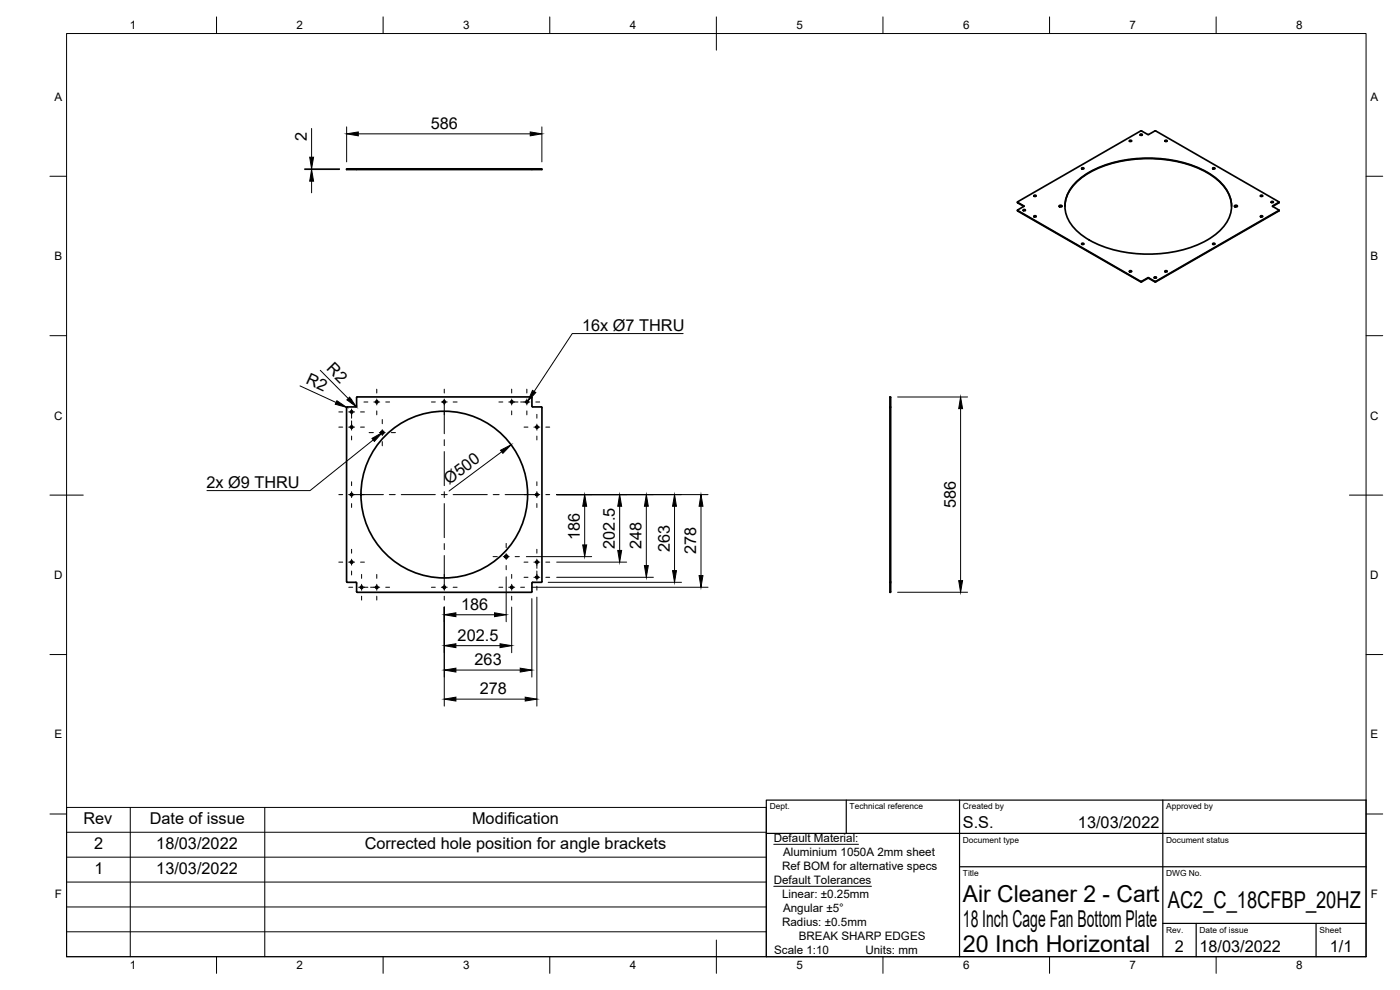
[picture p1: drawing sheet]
<svg xmlns="http://www.w3.org/2000/svg" width="420mm" height="297mm" viewBox="0 0 420 297" stroke-linecap="round" stroke-linejoin="round" font-family="sans-serif">
<!-- layer: Visible -->
<g fill="none" stroke="#000" stroke-width=".51">
<path d="M342.6 39.3l2 1.1 2.3-1.1 36.9 21.3-1.9 1.2M342.6 39.3l-37.2 21.2v.2l1.9 1.2M107 50.9v-.2h-3v.2h58.6v-.2h-3v.2M107 50.7h52.6M310.3 58.8h.6M322.7 54.9a29.2 29.2 0 0 1 18.9-7.4 36.1 36.1 0 0 1 22.3 5.2 10.9 10.9 0 0 1 5.5 11.1 14.8 14.8 0 0 1-8.7 9.1 39.5 39.5 0 0 1-33.8-.9 12.8 12.8 0 0 1-7.3-9.5 9.8 9.8 0 0 1 3.1-7.6zM324.6 50.6h.7M339 42.4h.6M342.2 40.5h.6M349.6 42.4h.7M363.9 50.6h.7M378.3 58.8h.6"/>
<path d="M305.4 63.1v.2l36.9 21.3h.3M305.4 60.6v.3l1.9 1M305.4 63.1l37.2 21.3M305.4 63v.1M307.1 63.1h.6M307.3 61.9l-1.9 1.1M310.3 65h.6M317.9 61.9l.4-.2 .4 .2M318 61.7l.4-.1 .3 .3-.5 .2-.3-.2zM319.6 61.9a11.7 11.7 0 0 1 5.9-9.2 38.3 38.3 0 0 1 29.8-3.7 20.4 20.4 0 0 1 13.4 9.1l.8 2.5 .1 1.3M324.6 73.2h.7M363.9 73.2h.7"/>
<path d="M370.5 61.9l.4-.2 .4 .2M370.6 61.7l.4-.1 .4 .3-.6 .2-.3-.2zM378.3 65h.6M381.5 60.7h.6M381.9 61.9l1.9 1.1M381.9 61.8v.1M383.8 63.1l-36.9 21.3-2.3-1.1-2 1.1M383.8 63v.1M383.8 60.6v.3l-1.9 1M383.8 63.1v.2l-36.9 21.3-2.3-1.1-2 1.1M339 81.5h.6M346.4 83.3h.6"/>
<path d="M349.6 81.5h.7M104 122.3v52.2M107 121.9l-.2 .2h-2.6l-.2 .2M107 121.9v-2.6l.2-.2h52.3l.2 .2-.1 2.6M159.7 121.9l.2 .2h2.5l.2 .2v52.2l-.2 .2-2.7 .1-.1 2.7-.1 .2M267.1 122.1h.2M104 174.5l.2 .2 2.8 .1v2.7l.2 .2M107.2 177.7h52.2M267.1 174.7h.2v3h-.2v-58.6h.2v55.6"/>
<circle cx="310.6" cy="58.8" r=".26"/>
<circle cx="324.9" cy="50.6" r=".26"/>
<circle cx="339.3" cy="42.3" r=".26"/>
<circle cx="342.5" cy="40.5" r=".26"/>
<circle cx="349.9" cy="42.3" r=".26"/>
<circle cx="364.3" cy="50.6" r=".26"/>
<circle cx="378.6" cy="58.8" r=".26"/>
<circle cx="307.4" cy="63.1" r=".26"/>
<circle cx="310.6" cy="65" r=".26"/>
<circle cx="324.9" cy="73.2" r=".26"/>
<circle cx="364.3" cy="73.2" r=".26"/>
<circle cx="378.6" cy="65" r=".26"/>
<circle cx="381.8" cy="60.7" r=".26"/>
<circle cx="339.3" cy="81.5" r=".26"/>
<circle cx="346.7" cy="83.3" r=".26"/>
<circle cx="349.9" cy="81.5" r=".26"/>
<circle cx="105.5" cy="123.6" r=".35"/>
<circle cx="105.5" cy="128.1" r=".35"/>
<circle cx="113.1" cy="120.6" r=".35"/>
<circle cx="114.7" cy="129.8" r=".46"/>
<circle cx="133.3" cy="120.6" r=".35"/>
<circle cx="153.6" cy="120.6" r=".35"/>
<circle cx="158.1" cy="120.6" r=".35"/>
<circle cx="161.2" cy="128.1" r=".35"/>
<circle cx="105.5" cy="148.4" r=".35"/>
<circle cx="133.3" cy="148.4" r="25"/>
<circle cx="161.2" cy="148.4" r=".35"/>
<circle cx="105.5" cy="168.7" r=".35"/>
<circle cx="108.5" cy="176.2" r=".35"/>
<circle cx="113.1" cy="176.2" r=".35"/>
<circle cx="133.3" cy="176.2" r=".35"/>
<circle cx="151.9" cy="167" r=".46"/>
<circle cx="153.6" cy="176.2" r=".35"/>
<circle cx="161.2" cy="173.2" r=".35"/>
<circle cx="161.2" cy="168.7" r=".35"/>
</g>
<!-- layer: Visible Narrow -->
<path d="M305.4 60.7v.2M305.4 63.1v.2M307.3 61.8v.1M381.9 61.8v.1M383.8 60.7v.2M383.8 63.1v.2M342.3 84.4v.2M342.6 84.4v.2M344.4 83.4v.1M344.7 83.4v.1M346.6 84.4v.2M346.9 84.4v.2" fill="none" stroke="#000" stroke-width=".3"/>
<!-- layer: Border -->
<g fill="none" stroke="#000" stroke-width=".3">
<path d="M20 10.1h390v276.9h-390zM65 5.1v5M115 5.1v5M165 5.1v5M215 5.1v10M265 5.1v5M315 5.1v5M365 5.1v5M15 52.9h5M410 52.9h5M15 100.7h5M410 100.7h5"/>
<path d="M15 148.6h10M405 148.6h10M15 196.4h5M410 196.4h5M15 244.2h5M410 244.2h5M65 287v5M115 287v5M165 287v5M215 282.1v9.9M265 287v5M315 287v5"/>
<path d="M365 287v5"/>
</g>
<!-- layer: TitleBlock -->
<path d="M230 240.1h180v46.9h-180zM230 250h180M254 240.1v9.9M288 240.1v46.9M349 240.1v46.9M288 260.1h122M349 277.1h61M359 277.1v9.9M395 277.1v9.9" fill="none" stroke="#000" stroke-width=".36"/>
<!-- layer: Dimensions -->
<g fill="none" stroke="#000" stroke-width=".3">
<path d="M93.5 38.6v8.6M104 38.1v10.5M162.6 38.1v10.5M91.4 50.9h10.5M91.4 50.7h10.5M93.5 50.7v.2M93.5 54.4v3.5M107.5 40.2h51.6M90 115.8l10.9 5M96.1 111.1l8.4 8.5M269.4 119.1h21M104 122.2l.2 .1"/>
<path d="M150.6 135.6l-15.8 11.7M288.3 122.6v51.6M167.1 148.4h45.4M175.5 151.9v11.6M186 151.9v13.2M194 151.9v17.8M202.4 151.9v19.3M210.4 151.9v20.8M151.9 173.1v13.4M158 167h19.6M159.5 176.2h53M159.6 179.6v23.6"/>
<path d="M161.1 179.2v32.7M164.5 174.7h40M167.1 168.7h21M167.1 173.2h29M269.4 177.7h21M133.3 182.1v29.8M136.8 184.5h11.6M136.8 193.7h13.3M153.6 182.1v13.7M136.8 209.8h20.8M136.8 201h19.3"/>
</g>
<g fill="#000" stroke="#000" stroke-width=".3">
<path d="M104 40.2l3.5-.6v1.2zM159.1 39.6l3.5 .6-3.5 .6zM93.5 50.9l.6 3.5h-1.2zM92.9 47.2h1.2l-.6 3.5zM104.1 120l.8-.8 2.1 2.9zM101.1 120.2l2.9 2-3.4-.9zM150.2 135.1l3.2-1.6-2.5 2.5zM288.3 119.1l.6 3.5h-1.2zM175.5 148.4l.6 3.5h-1.2zM186 148.4l.6 3.5h-1.2zM194 148.4l.6 3.5h-1.2zM202.4 148.4l.6 3.5h-1.2z"/>
<path d="M210.4 148.4l.6 3.5h-1.2zM174.9 163.5h1.2l-.6 3.5zM185.4 165.1h1.2l-.6 3.6zM193.4 169.7h1.2l-.6 3.5zM201.8 171.2h1.2l-.6 3.5zM209.8 172.7h1.2l-.6 3.5zM287.7 174.2h1.2l-.6 3.5zM133.3 184.5l3.5-.6v1.1zM133.3 193.7l3.5-.5v1.1zM148.4 183.9l3.5 .6-3.5 .5zM150.1 193.2l3.5 .5-3.5 .6zM133.3 209.8l3.5-.6v1.1z"/>
<path d="M133.3 201l3.5-.5v1.1zM156.1 200.5l3.5 .5-3.5 .6zM157.6 209.2l3.5 .6-3.5 .5z"/>
</g>
<!-- layer: Annotations -->
<path d="M159.8 117.1l1 .7-2.4 2.6zM111.6 131.5l3.1-1.7-2.3 2.6z" fill="#000" stroke="#000" stroke-width=".3"/>
<path d="M205 100.1h-33.3l-11.4 17.3M112 132l-19 15.2h-30.9M232.2 253.3h25.4M232.2 265.9h29.3" fill="none" stroke="#000" stroke-width=".3"/>
<!-- layer: Center Lines -->
<g fill="none" stroke="#000" stroke-width=".3">
<path d="M105.5 119.8v1.1M113.1 116.8v1.1M113.1 119.7v1.8M133.3 116.8v1.1M133.3 119.7v10.4M153.6 116.8v1.1M153.6 119.7v1.8M158.1 116.8v1.1M158.1 119.7v1.8M101.7 128.2h1.1M101.7 123.6h1.1M104.6 128.2h1.8"/>
<path d="M104.6 123.6h1.8M105.5 122.7v2.8M105.5 126.3v2.8M105.5 130.8v1.2M108.2 128.2h1.2M108.2 123.6h1.2M109.2 120.6h1.2M110.8 129.8h1.3M112.2 120.6h1.8M113.1 123.3v1.2M113.8 129.8h1.8M114.7 125.9v1.2"/>
<path d="M114.7 128.9v1.8M114.7 132.5v1.3M115.8 120.6h1.1M117.4 129.8h1.3M129.5 120.6h1.1M132.4 120.6h1.8M133.3 131.9v1.8M133.3 135.5v10.2M136 120.6h1.2M149.7 120.6h1.2M152.7 120.6h2.7M153.6 123.3v1.2"/>
<path d="M156.3 120.6h2.7M157.3 128.2h1.2M158.1 123.3v1.2M160.2 128.2h1.8M160.8 120.6h1.2M161.1 124.3v1.2M161.1 127.3v1.8M161.1 130.8v1.2M163.8 128.2h1.2M101.7 148.4h1.1M104.6 148.4h10.5M105.5 144.6v1.1"/>
<path d="M105.5 147.5v1.8M105.5 151.1v1.2M116.8 148.4h1.8M120.4 148.4h10.2M132.4 148.4h1.8M133.3 147.5v1.8M133.3 151.1v10.2M136 148.4h10.2M148 148.4h1.8M151.6 148.4h10.4M161.1 144.6v1.1M161.1 147.5v1.8"/>
<path d="M161.1 151.1v1.2M163.8 148.4h1.2M101.7 168.7h1.1M104.6 168.7h1.8M104.7 176.2h1.2M105.5 164.8v1.2M105.5 167.8v1.8M105.5 171.3v1.2M107.6 176.2h2.8M108.2 168.7h1.2M108.5 172.3v1.2M108.5 175.3v1.8"/>
<path d="M108.5 178.9v1.2M111.2 176.2h2.8M113.1 172.3v1.2M113.1 175.3v1.8M113.1 178.9v1.2M115.8 176.2h1.1M129.5 176.2h1.1M132.4 176.2h1.8M133.3 163.1v1.8M133.3 166.7v10.4M133.3 178.9v1.2M136 176.2h1.2"/>
<path d="M148 167h1.2M149.7 176.2h1.2M151 167h1.8M151.9 163.1v1.2M151.9 166.1v1.8M151.9 169.7v1.2M152.7 176.2h1.8M153.6 172.3v1.2M153.6 175.3v1.8M153.6 178.9v1.2M154.6 167h1.3M156.3 176.2h1.1"/>
<path d="M157.3 168.7h1.2M157.3 173.2h1.2M160.2 168.7h1.8M160.2 173.2h1.8M161.1 164.8v1.2M161.1 167.8v2.7M161.1 171.3v2.8M161.1 175.9v1.2M163.8 168.7h1.2M163.8 173.2h1.2"/>
</g>
<!-- layer: BOM -->
<path d="M20 242.3h210v44.7h-210zM20 257.2h210M20 249.7h210M39.1 242.3v44.7M79.5 242.3v44.7M20 279.6h210M20 272.1h210M20 264.7h210" fill="none" stroke="#000" stroke-width=".3"/>
<g font-size="7">
<text x="289" y="270.6">Air Cleaner 2 - Cart</text>
<text x="350.5" y="272.3">AC2_C_18CFBP_20HZ</text>
<text x="289" y="278.1">18 Inch Cage Fan Bottom Plate</text>
<text x="289" y="285.5">20 Inch Horizontal</text>
</g>
<g font-size="4.9">
<text x="129.3" y="38.7">586</text>
<text x="92.1" y="42.4" transform="rotate(-90 92.1 42.4)">2</text>
<text x="174.7" y="99.4">16x Ø7 THRU</text>
<text x="97.8" y="110.8" transform="rotate(45 97.8 110.8)">R2</text>
<text x="91.5" y="114.9" transform="rotate(25 91.5 114.9)">R2</text>
<text x="62" y="146.5">2x Ø9 THRU</text>
<text x="134.8" y="145.4" transform="rotate(-37 134.8 145.4)">Ø500</text>
<text x="286.8" y="152.5" transform="rotate(-90 286.8 152.5)">586</text>
<text x="174" y="161.9" transform="rotate(-90 174 161.9)">186</text>
<text x="184.5" y="164.6" transform="rotate(-90 184.5 164.6)">202.5</text>
<text x="192.5" y="164.9" transform="rotate(-90 192.5 164.9)">248</text>
<text x="201" y="165.6" transform="rotate(-90 201 165.6)">263</text>
<text x="208.9" y="166.4" transform="rotate(-90 208.9 166.4)">278</text>
<text x="138.4" y="183">186</text>
<text x="137.4" y="192.3">202.5</text>
<text x="142.4" y="199.6">263</text>
<text x="144" y="208.3">278</text>
<text x="25" y="247.1">Rev</text>
<text x="44.9" y="247.2">Date of issue</text>
<text x="141.7" y="247.2">Modification</text>
<text x="289" y="248.5">S.S.</text>
<text x="323.5" y="248.5">13/03/2022</text>
<text x="28.2" y="254.6">2</text>
<text x="46.9" y="254.7">18/03/2022</text>
<text x="109.5" y="254.7">Corrected hole position for angle brackets</text>
<text x="28.4" y="262.1">1</text>
<text x="46.9" y="262.1">13/03/2022</text>
<text x="352.6" y="285.7">2</text>
<text x="360" y="285.5">18/03/2022</text>
<text x="399.1" y="285.7">1/1</text>
</g>
<g font-size="3.5">
<text x="39" y="8.8">1</text>
<text x="89" y="8.8">2</text>
<text x="139" y="8.8">3</text>
<text x="189" y="8.8">4</text>
<text x="239" y="8.8">5</text>
<text x="289" y="8.8">6</text>
<text x="339" y="8.8">7</text>
<text x="389" y="8.8">8</text>
<text x="16.3" y="30.2">A</text>
<text x="411.3" y="30.2">A</text>
<text x="16.3" y="78">B</text>
<text x="411.3" y="78">B</text>
<text x="16.2" y="125.9">C</text>
<text x="411.2" y="125.9">C</text>
<text x="16.2" y="173.7">D</text>
<text x="411.2" y="173.7">D</text>
<text x="16.3" y="221.6">E</text>
<text x="411.3" y="221.6">E</text>
<text x="232.2" y="252.6">Default Material:</text>
<text x="235" y="256.8">Aluminium 1050A 2mm sheet</text>
<text x="234.7" y="261">Ref BOM for alternative specs</text>
<text x="16.4" y="269.4">F</text>
<text x="232.2" y="265.2">Default Tolerances</text>
<text x="234.7" y="269.4">Linear: ±0.25mm</text>
<text x="411.4" y="269.4">F</text>
<text x="235" y="273.5">Angular ±5°</text>
<text x="234.7" y="277.7">Radius: ±0.5mm</text>
<text x="239.7" y="281.9">BREAK SHARP EDGES</text>
<text x="232.3" y="286.1">Scale 1:10</text>
<text x="259.7" y="286.1">Units: mm</text>
<text x="39" y="290.8">1</text>
<text x="89" y="290.8">2</text>
<text x="139" y="290.8">3</text>
<text x="189" y="290.8">4</text>
<text x="239" y="290.8">5</text>
<text x="289" y="290.8">6</text>
<text x="339" y="290.8">7</text>
<text x="389" y="290.8">8</text>
</g>
<g font-size="2.5">
<text x="231" y="242.9">Dept.</text>
<text x="255" y="242.9">Technical reference</text>
<text x="289" y="242.9">Created by</text>
<text x="350" y="242.9">Approved by</text>
<text x="289" y="252.8">Document type</text>
<text x="350" y="252.8">Document status</text>
<text x="289" y="262.9">Title</text>
<text x="350" y="262.9">DWG No.</text>
<text x="350" y="279.9">Rev.</text>
<text x="360" y="279.9">Date of issue</text>
<text x="396" y="279.9">Sheet</text>
</g>
</svg>
